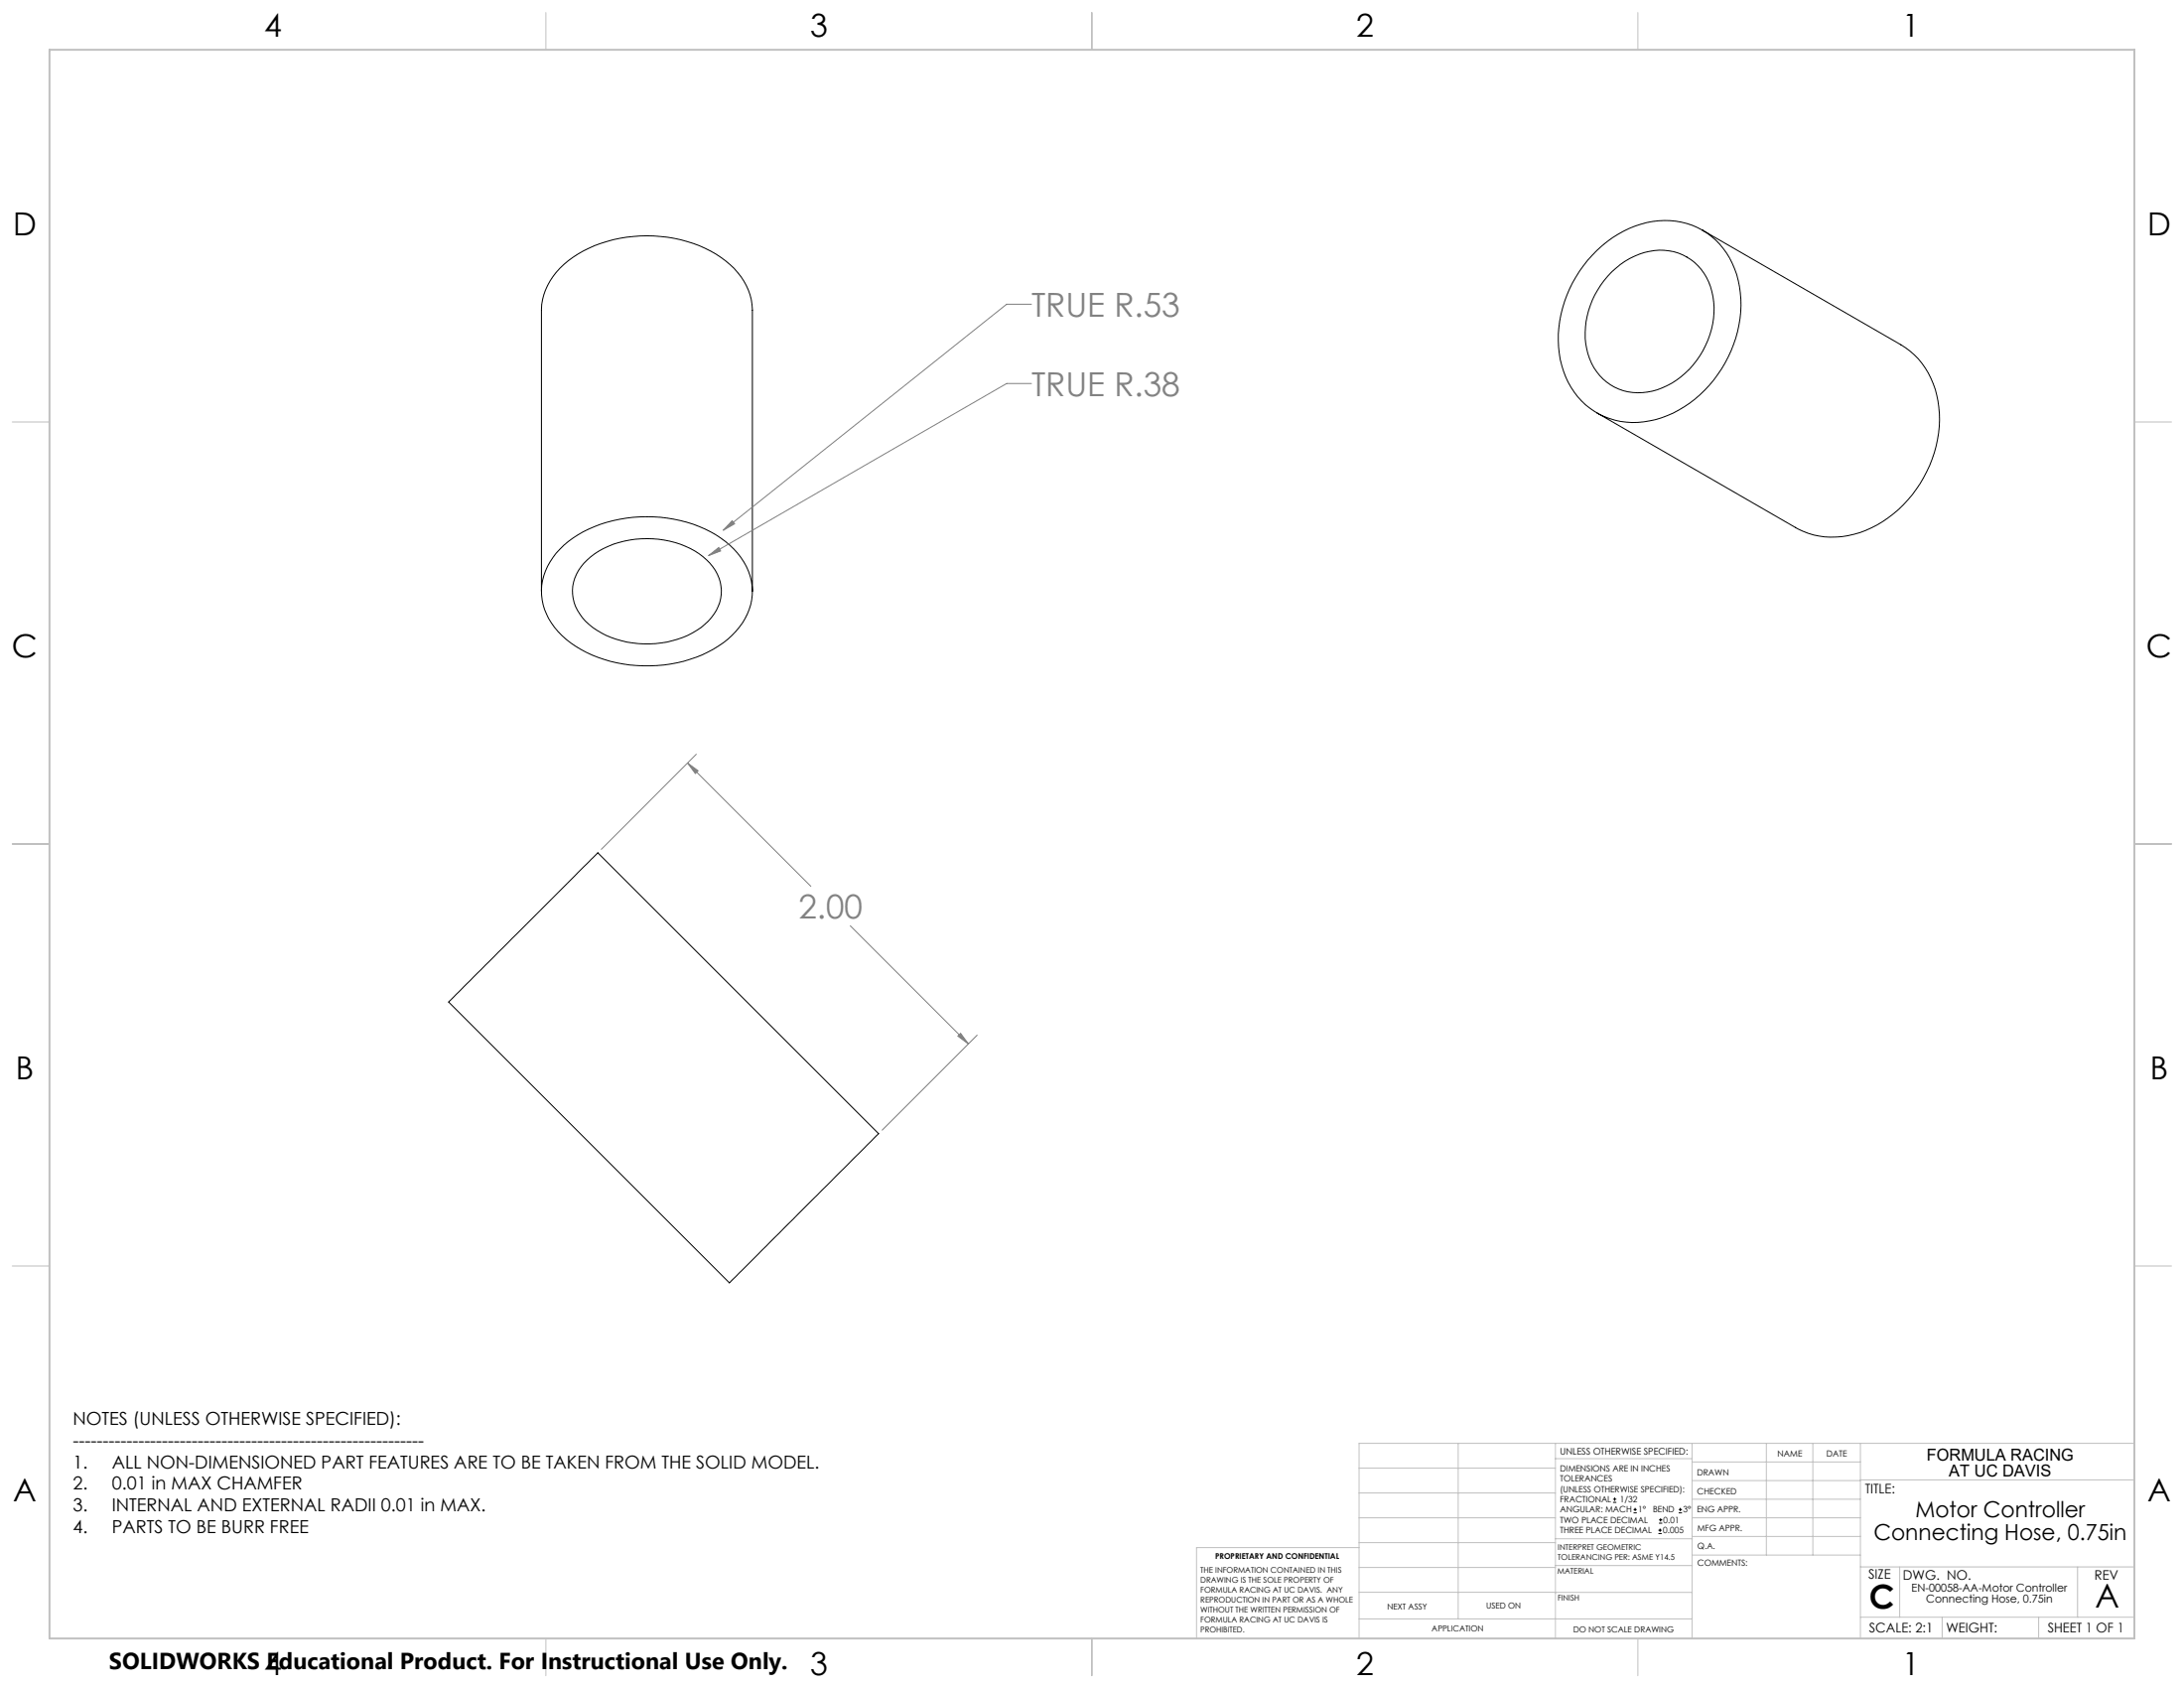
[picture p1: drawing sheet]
<svg xmlns="http://www.w3.org/2000/svg" width="559mm" height="432mm" viewBox="0 0 559 432" stroke-linecap="round" stroke-linejoin="round" font-family="sans-serif">
<g fill="none" stroke="#000" stroke-width=".25">
<path d="M435.6 58.9l50.8 29.3a20.9 20.9 0 0 1 9.8 17.6 31.6 31.6 0 0 1-20.3 30.4 19.8 19.8 0 0 1-16.5-1.3l-50.8-29.3M408.6 64.1a24 24 0 0 1 23-6.9 19.8 19.8 0 0 1 13.7 17.7 31.4 31.4 0 0 1-20.2 32 19.1 19.1 0 0 1-23.9-9.1 28.1 28.1 0 0 1 2-27l.9-1.4a30.1 30.1 0 0 1 4.5-5.3zM412.4 69.5a16.9 16.9 0 0 1 17-4.8 14 14 0 0 1 9.1 12.6 22 22 0 0 1-15.7 22.7 13.6 13.6 0 0 1-17.1-12.1 22.5 22.5 0 0 1 6.7-18.4zM138.5 151.3v-71.9a16.7 16.7 0 0 1 8.1-13.6 35.3 35.3 0 0 1 37.8 0 16.9 16.9 0 0 1 8.1 13.6v71.9M143.2 140.5a31.1 31.1 0 0 1 22.3-8.3 31.3 31.3 0 0 1 22.3 8.3 14.7 14.7 0 0 1-.5 22 31.7 31.7 0 0 1-22.7 7.8 31.5 31.5 0 0 1-20.9-7.8 14.8 14.8 0 0 1-.5-22zM150.2 143.2a23.4 23.4 0 0 1 19.7-5.1 18.8 18.8 0 0 1 13.1 7.8 10.4 10.4 0 0 1-2.7 13.8 24.2 24.2 0 0 1-22.7 3.8 15.6 15.6 0 0 1-10.7-9.4 10.4 10.4 0 0 1 3.3-10.9zM149.4 221.7l3.6-3.5 71.8 71.8-38.2 38.2-71.8-71.9zM412.7 384.3h.9M412.7 383.5h.9M413.1 383.1v.8M418 387h.8M418 386.2h.8"/>
<path d="M418.4 385.7v.9M424.3 392.3h.9M424.3 391.4h.9M424.5 389.6h.8M424.5 388.8h.8M424.7 391v.9M424.9 388.4v.8M429.5 387h.9M429.5 386.2h.9M429.9 385.7v.9"/>
</g>
<path d="M263.9 77.8h-6.3l-72.5 57.8M263.9 98.1h-6.3l-76.3 44M187.3 133.2l.7 .8-2.9 1.6zM181.3 142.1l2.6-2 .5 .8zM175.9 195.2l2.7 2-.7 .7zM175.9 195.2l31.6 31.5M178.2 192.9l-24.4 24.4M217.6 236.8l30.2 30.2M245.1 265l.7-.7 2 2.7zM250 264.8l-24.3 24.3" fill="none" stroke="#808080" stroke-width=".25"/>
<g fill="none" stroke="#c0c0c0" stroke-width=".25">
<path d="M139.7 3.2v9.5M279.4 3.2v9.5M419.1 3.2v9.5M3.1 107.9h9.6M546.1 107.9h9.5M3.1 215.9h9.6M546.1 215.9h9.5M3.1 323.8h9.6M546.1 323.8h9.5M347.7 375.6h50.3M373.1 369.2v44.9M398 369.2v49.9"/>
<path d="M398 373.1h34.9M432.9 369.2v49.9M432.9 378.7h43.1M432.9 374h43.1M451.9 369.2v28.6M463.8 369.2v28.6M476 369.2v49.9M476 378.6h70.1M546.1 369.2h-198.4v49.9M347.7 394.6h50.3M347.7 388.3h50.3M347.7 381.9h50.3"/>
<path d="M347.7 395.9h-41.6v23.2M398 393.6h35M432.9 383.5h43.1M432.9 388.3h43.1M432.9 393h43.1M433 397.8h43M139.7 419.1v9.6M279.4 419.1v9.6M347.7 414.1h85.2M347.7 401h50.3M347.7 407.3h50.3M398 407.4h34.9"/>
<path d="M398 400.5h35M419.1 419.1v9.6M476 413.7h70.1M476 400.8h70.1M486.1 400.8v12.9M496.9 413.7v5.4M521.6 413.7v5.4M531.6 400.8v12.9"/>
</g>
<path d="M12.7 12.7h533.4v406.4h-533.4z" fill="none" stroke="#c0c0c0" stroke-width=".5"/>
<path d="M181.3 142.1l3.1-1.2-.5-.8zM187.3 133.2l-2.2 2.4 2.9-1.6zM245.1 265l.7-.7 2 2.7zM175.9 195.2l2.7 2-.7 .7z" fill="#808080"/>
<g font-size="8.5" fill="#808080">
<text x="263.9" y="81">TRUE R.53</text>
<text x="263.9" y="101.3">TRUE R.38</text>
<text x="204.3" y="235">2.00</text>
</g>
<g font-size="8.5">
<text x="478.3" y="411.4">C</text>
<text x="536.1" y="411.3">A</text>
</g>
<g font-size="8.1">
<text x="67.6" y="9.3">4</text>
<text x="207.3" y="9.3">3</text>
<text x="347" y="9.3">2</text>
<text x="486.7" y="9.3">1</text>
<text x="3.3" y="60.1">D</text>
<text x="549.4" y="60.1">D</text>
<text x="3" y="168">C</text>
<text x="549.1" y="168">C</text>
<text x="4" y="276">B</text>
<text x="550.1" y="276">B</text>
<text x="3.3" y="383.9">A</text>
<text x="549.4" y="383.9">A</text>
<text x="67.6" y="428.4">4</text>
<text x="207.3" y="428.4">3</text>
<text x="347" y="428.4">2</text>
<text x="486.7" y="428.4">1</text>
</g>
<text font-size="5.9" x="27.9" y="427">SOLIDWORKS Educational Product. For Instructional Use Only.</text>
<g font-size="5.6">
<text x="490.1" y="388.2">Motor Controller</text>
<text x="479.4" y="393.9">Connecting Hose, 0.75in</text>
</g>
<g font-size="4.6">
<text x="18.6" y="364.4">NOTES (UNLESS OTHERWISE SPECIFIED):</text>
<text x="18.6" y="370">-----------------------------------------------------------</text>
<text x="18.6" y="375.5">1.</text>
<text x="28.7" y="375.5">ALL NON-DIMENSIONED PART FEATURES ARE TO BE TAKEN FROM THE SOLID MODEL.</text>
<text x="18.6" y="381.1">2.</text>
<text x="28.7" y="381.1">0.01 in MAX CHAMFER</text>
<text x="18.6" y="386.7">3.</text>
<text x="28.7" y="386.7">INTERNAL AND EXTERNAL RADII 0.01 in MAX.</text>
<text x="18.6" y="392.3">4.</text>
<text x="28.7" y="392.3">PARTS TO BE BURR FREE</text>
</g>
<g font-size="4.2">
<text x="493" y="373.5">FORMULA RACING</text>
<text x="498.7" y="377.8">AT UC DAVIS</text>
</g>
<g font-size="3.4">
<text x="477.2" y="381.9">TITLE:</text>
<text x="478.1" y="404">SIZE</text>
<text x="486.9" y="404">DWG. NO.</text>
<text x="535.9" y="404.1">REV</text>
<text x="478.2" y="417.6">SCALE: 2:1</text>
<text x="498" y="417.6">WEIGHT:</text>
<text x="523.9" y="417.6">SHEET 1 OF 1</text>
</g>
<g font-size="2.8">
<text x="489.1" y="407.2">EN-00058-AA-Motor Controller</text>
<text x="492.8" y="410">Connecting Hose, 0.75in</text>
</g>
<text font-size="2.4" x="399.2" y="372.1">UNLESS OTHERWISE SPECIFIED:</text>
<g font-size="2.2">
<text x="399.2" y="376.4">DIMENSIONS ARE IN INCHES</text>
<text x="434.2" y="377.3">DRAWN</text>
<text x="454.8" y="372.5">NAME</text>
<text x="467.3" y="372.6">DATE</text>
<text x="399.2" y="379">TOLERANCES</text>
<text x="399.2" y="381.7">(UNLESS OTHERWISE SPECIFIED):</text>
<text x="434.3" y="382.2">CHECKED</text>
<text x="399.2" y="389.6">TWO PLACE DECIMAL</text>
<text x="399.2" y="384.3">FRACTIONAL</text>
<text x="399.2" y="387">ANGULAR: MACH</text>
<text x="414.5" y="384.3">1/32</text>
<text x="419.1" y="387">1°</text>
<text x="422.9" y="387">BEND</text>
<text x="425.6" y="389.6">0.01</text>
<text x="430.6" y="387">3°</text>
<text x="434.2" y="386.9">ENG APPR.</text>
<text x="399.2" y="392.3">THREE PLACE DECIMAL</text>
<text x="425.5" y="392.3">0.005</text>
<text x="434.3" y="391.6">MFG APPR.</text>
<text x="434.3" y="396.3">Q.A.</text>
<text x="434.3" y="400.5">COMMENTS:</text>
</g>
<g font-size="2.1">
<text x="354.9" y="411.6">NEXT ASSY</text>
<text x="380.3" y="411.6">USED ON</text>
<text x="366.3" y="417.4">APPLICATION</text>
<text x="402.5" y="417.5">DO NOT SCALE DRAWING</text>
</g>
<g font-size="2">
<text x="310.9" y="398.8">PROPRIETARY AND CONFIDENTIAL</text>
<text x="398.6" y="396.5">INTERPRET GEOMETRIC</text>
<text x="398.6" y="399">TOLERANCING PER: ASME Y14.5</text>
<text x="307.2" y="402.4">THE INFORMATION CONTAINED IN THIS</text>
<text x="307.2" y="404.9">DRAWING IS THE SOLE PROPERTY OF</text>
<text x="307.2" y="407.5">FORMULA RACING AT UC DAVIS. ANY</text>
<text x="398.5" y="402.6">MATERIAL</text>
<text x="307.2" y="410">REPRODUCTION IN PART OR AS A WHOLE</text>
<text x="307.2" y="412.5">WITHOUT THE WRITTEN PERMISSION OF</text>
<text x="398.5" y="409.4">FINISH</text>
<text x="307.2" y="415">FORMULA RACING AT UC DAVIS IS</text>
<text x="307.2" y="417.6">PROHIBITED.</text>
</g>
</svg>
